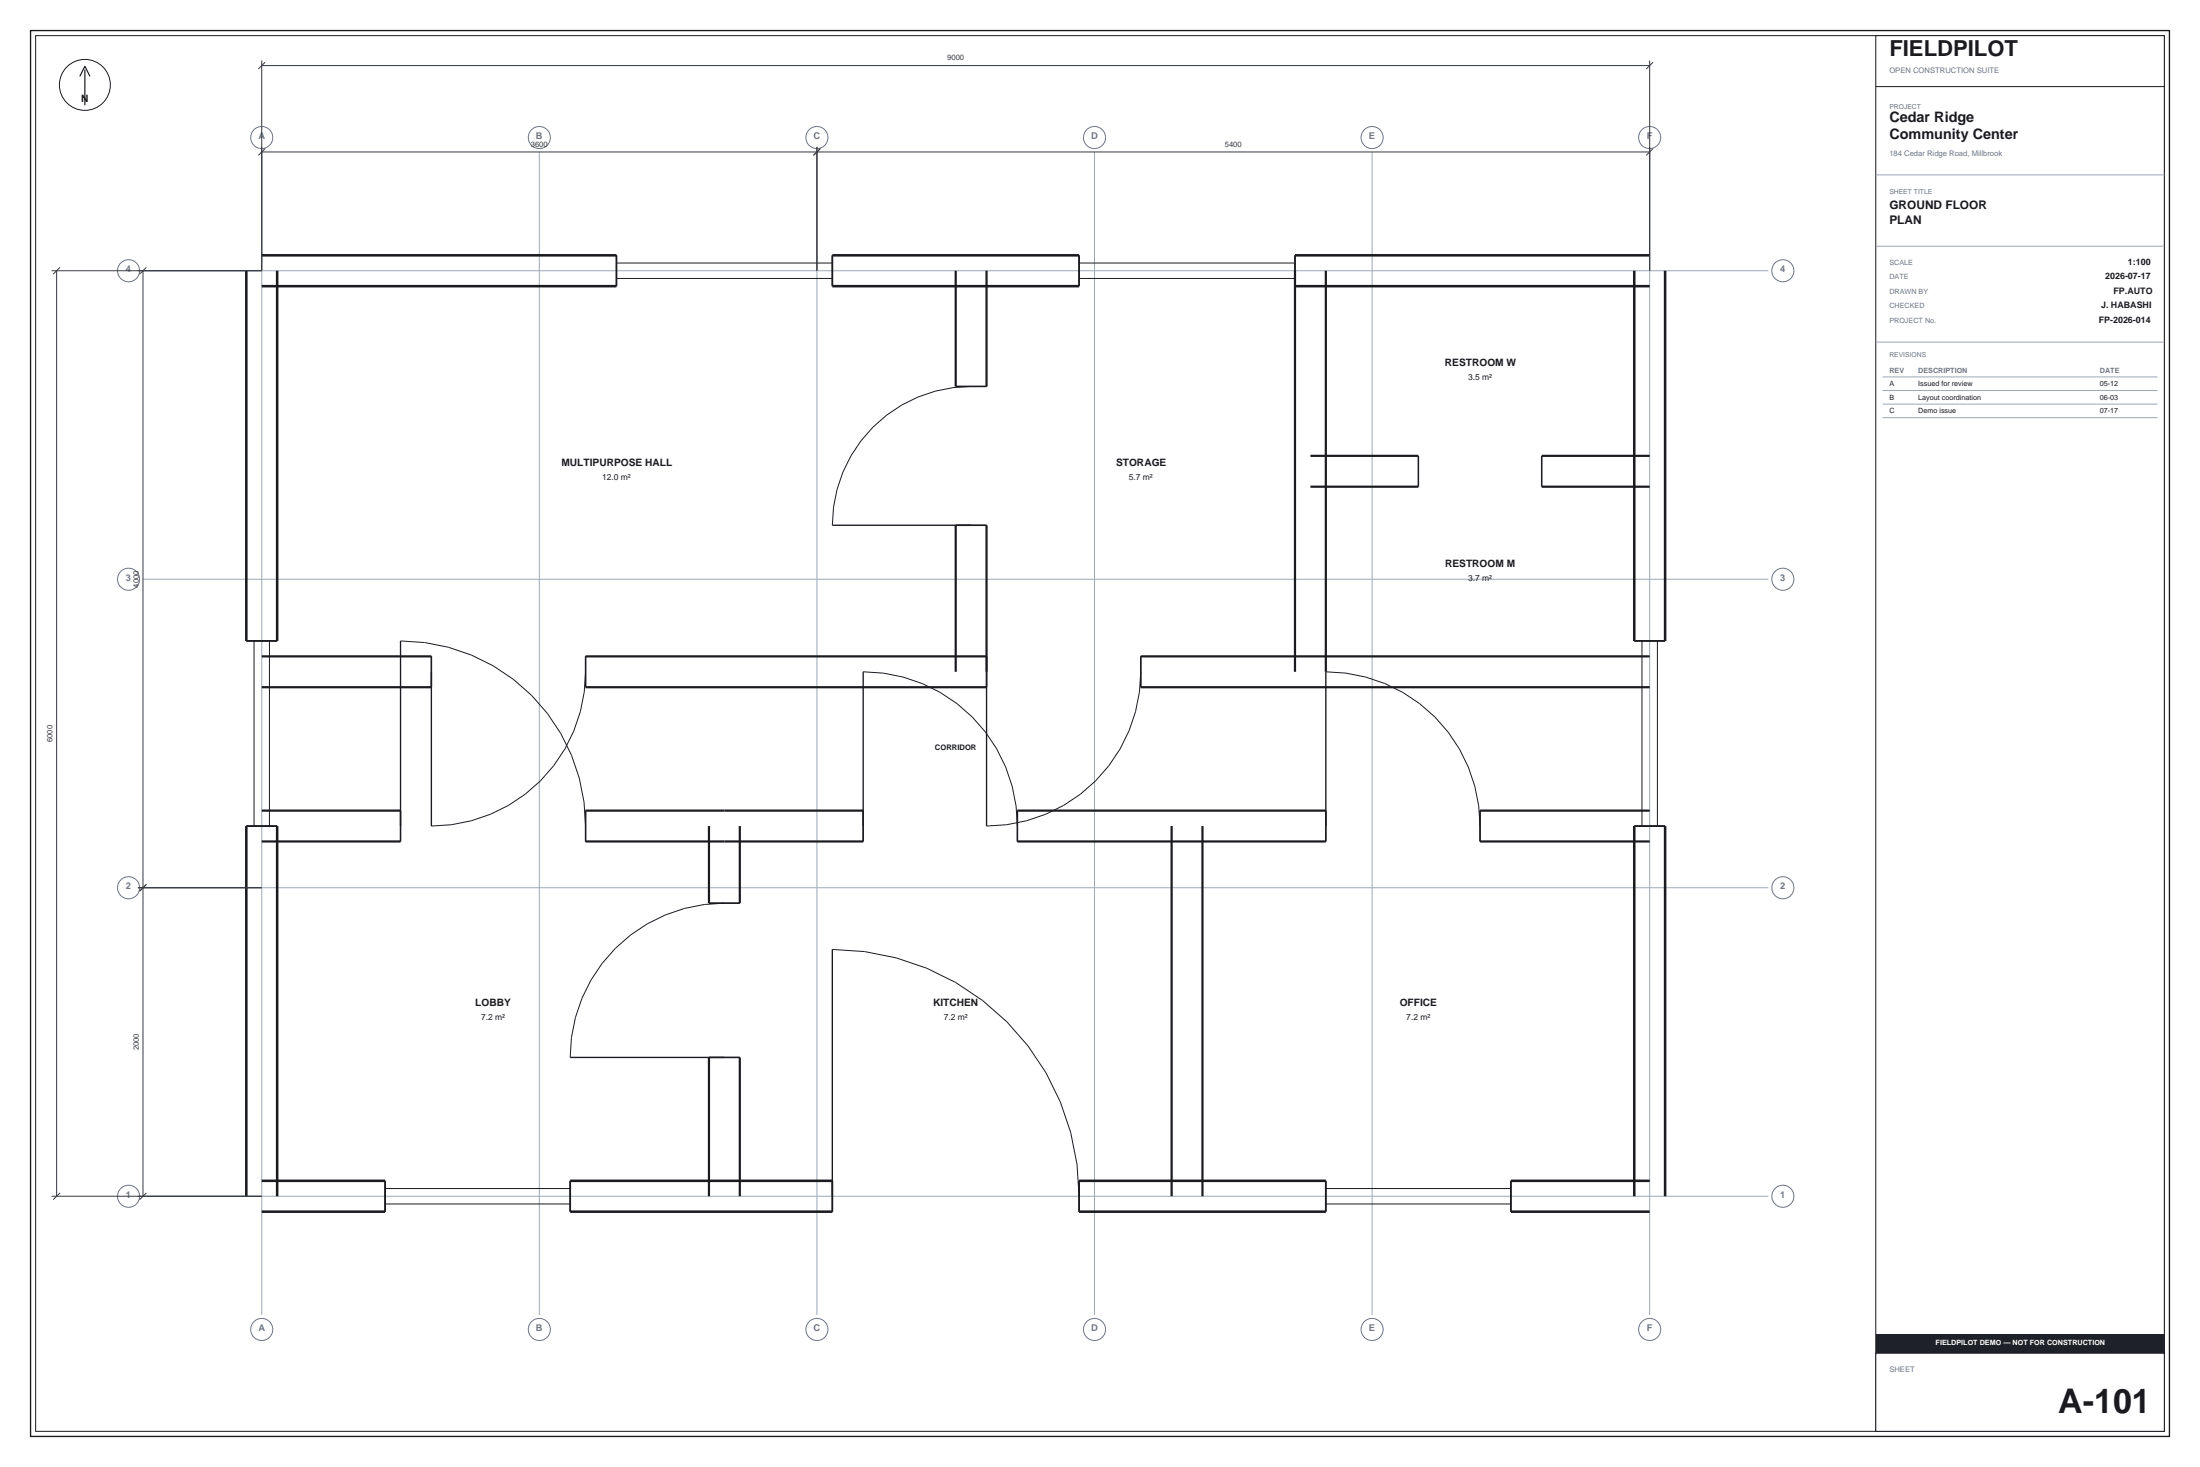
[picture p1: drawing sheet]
<svg xmlns="http://www.w3.org/2000/svg" width="914mm" height="610mm" viewBox="0 0 914 610" stroke-linecap="round" stroke-linejoin="round" font-family="sans-serif">
<path d="M12.7 12.7h889v584.2h-889z" fill="none" stroke="#1a1a1f" stroke-width=".56"/>
<path d="M14.8 14.8h884.8v580h-884.8z" fill="none" stroke="#1a1a1f" stroke-width=".42"/>
<path d="M779.6 14.8h120v580h-120z" fill="#fff" stroke="#1a1a1f" stroke-width=".42"/>
<path d="M779.6 36h120" fill="none" stroke="#1a1a1f" stroke-width=".42"/>
<path d="M779.6 72.7h120M779.6 102.3h120M779.6 142.2h120M782.5 156.6h114.3M782.5 162.3h114.3M782.5 167.9h114.3M782.5 173.6h114.3" fill="none" stroke="#9ea8b8" stroke-width=".42"/>
<path d="M779.6 562.3h120v32.5h-120z" fill="#fff" stroke="#1a1a1f" stroke-width=".42"/>
<path d="M779.6 554.6h120v7.7h-120z" fill="#1f2129"/>
<path d="M108.8 63.2v483.2" fill="none" stroke="#9ea8b8" stroke-width=".42"/>
<g fill="#fff" stroke="#6b7585" stroke-width=".42">
<circle cx="108.8" cy="57.2" r="4.6"/>
<circle cx="108.8" cy="552.4" r="4.6"/>
</g>
<path d="M224.2 63.2v483.2" fill="none" stroke="#9ea8b8" stroke-width=".42"/>
<g fill="#fff" stroke="#6b7585" stroke-width=".42">
<circle cx="224.2" cy="57.2" r="4.6"/>
<circle cx="224.2" cy="552.4" r="4.6"/>
</g>
<path d="M339.5 63.2v483.2" fill="none" stroke="#9ea8b8" stroke-width=".42"/>
<g fill="#fff" stroke="#6b7585" stroke-width=".42">
<circle cx="339.5" cy="57.2" r="4.6"/>
<circle cx="339.5" cy="552.4" r="4.6"/>
</g>
<path d="M454.9 63.2v483.2" fill="none" stroke="#9ea8b8" stroke-width=".42"/>
<g fill="#fff" stroke="#6b7585" stroke-width=".42">
<circle cx="454.9" cy="57.2" r="4.6"/>
<circle cx="454.9" cy="552.4" r="4.6"/>
</g>
<path d="M570.3 63.2v483.2" fill="none" stroke="#9ea8b8" stroke-width=".42"/>
<g fill="#fff" stroke="#6b7585" stroke-width=".42">
<circle cx="570.3" cy="57.2" r="4.6"/>
<circle cx="570.3" cy="552.4" r="4.6"/>
</g>
<path d="M685.7 63.2v483.2" fill="none" stroke="#9ea8b8" stroke-width=".42"/>
<g fill="#fff" stroke="#6b7585" stroke-width=".42">
<circle cx="685.7" cy="57.2" r="4.6"/>
<circle cx="685.7" cy="552.4" r="4.6"/>
</g>
<path d="M59.4 497.1h675.6" fill="none" stroke="#9ea8b8" stroke-width=".42"/>
<g fill="#fff" stroke="#6b7585" stroke-width=".42">
<circle cx="53.4" cy="497.1" r="4.6"/>
<circle cx="741" cy="497.1" r="4.6"/>
</g>
<path d="M59.4 368.9h675.6" fill="none" stroke="#9ea8b8" stroke-width=".42"/>
<g fill="#fff" stroke="#6b7585" stroke-width=".42">
<circle cx="53.4" cy="368.9" r="4.6"/>
<circle cx="741" cy="368.9" r="4.6"/>
</g>
<path d="M59.4 240.7h675.6" fill="none" stroke="#9ea8b8" stroke-width=".42"/>
<g fill="#fff" stroke="#6b7585" stroke-width=".42">
<circle cx="53.4" cy="240.7" r="4.6"/>
<circle cx="741" cy="240.7" r="4.6"/>
</g>
<path d="M59.4 112.5h675.6" fill="none" stroke="#9ea8b8" stroke-width=".42"/>
<g fill="#fff" stroke="#6b7585" stroke-width=".42">
<circle cx="53.4" cy="112.5" r="4.6"/>
<circle cx="741" cy="112.5" r="4.6"/>
</g>
<g fill="none" stroke="#1a1a1f" stroke-width=".42">
<path d="M256.2 115.7h89.7M256.2 109.3h89.7M256.2 106.1v12.8M345.9 106.1v12.8M448.5 106.1v12.8M448.5 115.7h89.7M448.5 109.3h89.7M538.2 106.1v12.8M397.2 160.6h12.8M403.6 160.6a57.7 57.7 0 0 0-57.7 57.7M397.2 218.3h12.8M102.4 266.3h12.8"/>
<path d="M105.6 266.3v77M112 266.3v77M166.5 266.3a76.9 76.9 0 0 1 76.9 77M179.3 272.8v12.8M243.4 279.2a64.1 64.1 0 0 1-64.1 64.1M243.4 272.8v12.8M358.8 279.2a64.1 64.1 0 0 1 64.1 64.1M410 272.8v12.8M474.1 279.2a64.1 64.1 0 0 1-64.1 64.1M474.1 272.8v12.8M551.1 279.2a64.1 64.1 0 0 1 64.1 64.1M679.3 266.3h12.8"/>
<path d="M682.5 266.3v77M688.9 266.3v77M166.5 336.8v12.9M243.4 336.8v12.9M358.8 336.8v12.9M422.9 336.8v12.9M551.1 336.8v12.9M615.2 336.8v12.9M102.4 343.3h12.8M679.3 343.3h12.8M294.7 375.3h12.8M301.1 375.3a64.1 64.1 0 0 0-64.1 64.1"/>
<path d="M345.9 394.5a102.6 102.6 0 0 1 102.6 102.6M294.7 439.4h12.8M160.1 493.9h76.9M160.1 490.7v12.8M237 490.7v12.8M345.9 490.7v12.8M448.5 490.7v12.8M551.1 493.9h76.9M551.1 490.7v12.8M628 490.7v12.8M160.1 500.3h76.9M551.1 500.3h76.9"/>
<circle cx="35.3" cy="35.3" r="10.6"/>
</g>
<path d="M33.2 31.8l2.1-4.3 2.1 4.3M35.3 28.9v14.8" fill="none" stroke="#1a1a1f" stroke-width=".49"/>
<g fill="none" stroke="#1a1a1f" stroke-width="1.1" stroke-linecap="butt">
<path d="M102.4 112.5v153.8M108.8 118.9h147.4M108.8 106.1h147.4M115.2 112.5v153.8M345.9 118.9h102.6M345.9 106.1h102.6M538.2 118.9h147.5M538.2 106.1h147.5M679.3 112.5v153.8M692.1 112.5v153.8M102.4 343.3v153.8M115.2 343.3v153.8"/>
<path d="M679.3 343.3v153.8M692.1 343.3v153.8M108.8 490.7h51.3M237 490.7h108.9M448.5 490.7h102.6M628 490.7h57.7M108.8 503.5h51.3M237 503.5h108.9M448.5 503.5h102.6M628 503.5h57.7"/>
</g>
<g fill="none" stroke="#1a1a1f" stroke-width=".74" stroke-linecap="butt">
<path d="M256.2 106.1v12.8M345.9 106.1v12.8M448.5 106.1v12.8M538.2 106.1v12.8M102.4 266.3h12.8M679.3 266.3h12.8M102.4 343.3h12.8M679.3 343.3h12.8M160.1 490.7v12.8M237 490.7v12.8M345.9 490.7v12.8M448.5 490.7v12.8"/>
<path d="M551.1 490.7v12.8M628 490.7v12.8"/>
</g>
<path d="M345.9 218.3h57.7M166.5 266.3v77M179.3 279.2v64.1M358.8 279.2v64.1M410 279.2v64.1M551.1 279.2v64.1M345.9 394.5v102.6M237 439.4h64.1" fill="none" stroke="#1a1a1f" stroke-width=".56"/>
<g fill="none" stroke="#1a1a1f" stroke-width=".92" stroke-linecap="butt">
<path d="M397.2 112.5v48.1M410 112.5v48.1M538.2 112.5v166.7M551.1 112.5v166.7M544.7 189.4h44.8M640.8 189.4h44.9M397.2 218.3v60.9M410 218.3v60.9M544.7 202.2h44.8M640.8 202.2h44.9M108.8 272.8h70.5M243.4 272.8h166.6"/>
<path d="M474.1 272.8h211.6M108.8 285.6h70.5M243.4 285.6h166.6M474.1 285.6h211.6M108.8 336.8h57.7M243.4 336.8h115.4M422.9 336.8h128.2M615.2 336.8h70.5M108.8 349.7h57.7M243.4 349.7h115.4M294.7 343.3v32M307.5 343.3v32"/>
<path d="M422.9 349.7h128.2M487 343.3v153.8M499.8 343.3v153.8M615.2 349.7h70.5M294.7 439.4v57.7M307.5 439.4v57.7"/>
</g>
<g fill="none" stroke="#1a1a1f" stroke-width=".64" stroke-linecap="butt">
<path d="M397.2 160.6h12.8M589.5 189.4v12.8M640.8 189.4v12.8M397.2 218.3h12.8M179.3 272.8v12.8M243.4 272.8v12.8M410 272.8v12.8M474.1 272.8v12.8M166.5 336.8v12.9M243.4 336.8v12.9M358.8 336.8v12.9M422.9 336.8v12.9"/>
<path d="M551.1 336.8v12.9M615.2 336.8v12.9M294.7 375.3h12.8M294.7 439.4h12.8"/>
</g>
<g fill="none" stroke="#333842" stroke-width=".42">
<path d="M108.8 25.1v87.4h-87.4M108.8 27.3h576.9M110.2 25.8l-2.8 2.9M685.7 25.1v87.4M687.1 25.8l-2.8 2.9M108.8 63.2h576.9M110.2 61.7l-2.8 2.9M339.5 61v51.5M341 61.7l-2.9 2.9M687.1 61.7l-2.8 2.9M23.5 112.5v384.6M24.9 111.1l-2.8 2.8"/>
<path d="M59.4 112.5v384.6M60.8 111.1l-2.8 2.8M57.3 368.9h51.5M60.8 367.5l-2.8 2.8M21.4 497.1h87.4M24.9 495.7l-2.8 2.8M60.8 495.7l-2.8 2.8"/>
</g>
<text font-size="14.1" fill="#1a1a1f" x="855.5" y="587">A-101</text>
<text font-size="9.2" fill="#1a1a1f" x="785.3" y="23.3">FIELDPILOT</text>
<g font-size="6" fill="#1a1a1f">
<text x="785.3" y="50.8">Cedar Ridge</text>
<text x="785.3" y="57.9">Community Center</text>
</g>
<g font-size="4.9" fill="#1a1a1f">
<text x="785.3" y="86.8">GROUND FLOOR</text>
<text x="785.3" y="93.1">PLAN</text>
</g>
<g font-size="4.2" fill="#1a1a1f">
<text x="33.7" y="42.4">N</text>
<text x="600.6" y="152.1">RESTROOM W</text>
<text x="233.4" y="193.8">MULTIPURPOSE HALL</text>
<text x="463.9" y="193.8">STORAGE</text>
<text x="600.6" y="235.4">RESTROOM M</text>
<text x="197.5" y="418.1">LOBBY</text>
<text x="387.8" y="418.1">KITCHEN</text>
<text x="581.8" y="418.1">OFFICE</text>
</g>
<g font-size="3.9" fill="#6b7585">
<text x="107.4" y="57.9">A</text>
<text x="222.8" y="57.9">B</text>
<text x="338.1" y="57.9">C</text>
<text x="453.5" y="57.9">D</text>
<text x="569" y="57.9">E</text>
<text x="684.5" y="57.9">F</text>
<text x="52.4" y="113.2">4</text>
<text x="739.9" y="113.2">4</text>
<text x="52.4" y="241.4">3</text>
<text x="739.9" y="241.4">3</text>
<text x="52.4" y="369.6">2</text>
<text x="739.9" y="369.6">2</text>
<text x="52.4" y="497.8">1</text>
<text x="739.9" y="497.8">1</text>
<text x="107.4" y="553.1">A</text>
<text x="222.8" y="553.1">B</text>
<text x="338.1" y="553.1">C</text>
<text x="453.5" y="553.1">D</text>
<text x="569" y="553.1">E</text>
<text x="684.5" y="553.1">F</text>
</g>
<g font-size="3.7" fill="#1a1a1f">
<text x="884.5" y="110.1">1:100</text>
<text x="875" y="116.1">2026-07-17</text>
<text x="878.5" y="122.1">FP.AUTO</text>
<text x="873.3" y="128.1">J. HABASHI</text>
<text x="872.3" y="134.1">FP-2026-014</text>
</g>
<g font-size="3.5" fill="#1a1a1f">
<text x="610.2" y="158">3.5 m²</text>
<text x="250.2" y="199.6">12.0 m²</text>
<text x="469.1" y="199.6">5.7 m²</text>
<text x="610.2" y="241.3">3.7 m²</text>
<text x="199.9" y="424">7.2 m²</text>
<text x="392.2" y="424">7.2 m²</text>
<text x="584.5" y="424">7.2 m²</text>
</g>
<g font-size="3.2" fill="#333842">
<text x="393.7" y="25">9000</text>
<text x="220.6" y="60.9">3600</text>
<text x="509.1" y="60.9">5400</text>
<text x="57.7" y="244.2" transform="rotate(-90 57.7 244.2)">4000</text>
<text x="21.8" y="308.3" transform="rotate(-90 21.8 308.3)">6000</text>
<text x="57.7" y="436.5" transform="rotate(-90 57.7 436.5)">2000</text>
</g>
<g font-size="3.2" fill="#6b7585">
<text x="785.3" y="30.3">OPEN CONSTRUCTION SUITE</text>
<text x="785.3" y="64.9">184 Cedar Ridge Road, Millbrook</text>
<text x="785.3" y="570.1">SHEET</text>
</g>
<text font-size="3.2" fill="#1a1a1f" x="388.6" y="311.8">CORRIDOR</text>
<g font-size="3" fill="#6b7585">
<text x="785.3" y="110.1">SCALE</text>
<text x="785.3" y="116.1">DATE</text>
<text x="785.3" y="122.1">DRAWN BY</text>
<text x="785.3" y="128.1">CHECKED</text>
<text x="785.3" y="134.1">PROJECT No.</text>
<text x="785.3" y="154.9">REV</text>
<text x="797.3" y="154.9">DESCRIPTION</text>
<text x="872.8" y="154.9">DATE</text>
</g>
<g font-size="3" fill="#1a1a1f">
<text x="785.3" y="160.5">A</text>
<text x="797.3" y="160.5">Issued for review</text>
<text x="872.8" y="160.5">05-12</text>
<text x="785.3" y="166.2">B</text>
<text x="797.3" y="166.2">Layout coordination</text>
<text x="872.8" y="166.2">06-03</text>
<text x="785.3" y="171.8">C</text>
<text x="797.3" y="171.8">Demo issue</text>
<text x="872.8" y="171.8">07-17</text>
</g>
<text font-size="3" fill="#fff" x="804.5" y="559">FIELDPILOT DEMO — NOT FOR CONSTRUCTION</text>
<g font-size="2.8" fill="#6b7585">
<text x="785.3" y="45.2">PROJECT</text>
<text x="785.3" y="80.4">SHEET TITLE</text>
<text x="785.3" y="148.5">REVISIONS</text>
</g>
</svg>
